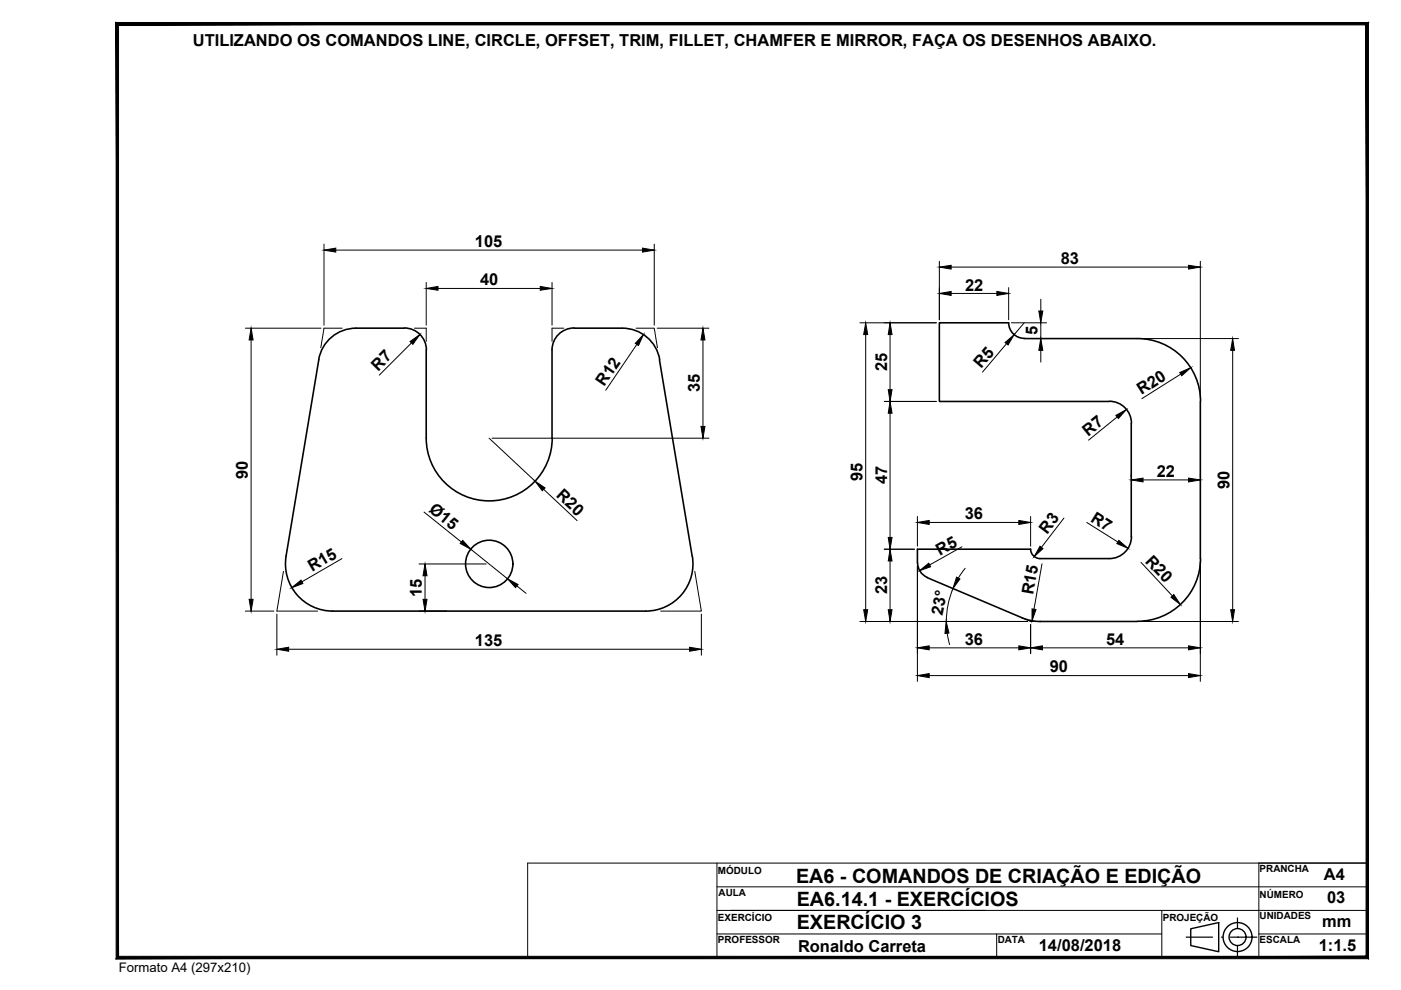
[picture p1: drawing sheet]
<svg xmlns="http://www.w3.org/2000/svg" width="297mm" height="210mm" viewBox="0 0 297 210" stroke-linecap="round" stroke-linejoin="round" font-family="sans-serif">
<!-- layer: cota -->
<g fill="none" stroke="#000" stroke-width=".21">
<path d="M68.7 51.8v17.1M71.2 53h65M90.4 59.9v9M117 59.9v9M138.7 51.8v17.1M199.2 55.4v12.4M201.7 56.6h50.3M254.5 55.4v29.1M52 69.6h16.1M53.2 72.1v55M72.5 69.6h-3.8l-.7 4.1M87.2 72.7l-6.8 6.8"/>
<path d="M87.9 69.6h2.5v2.8M92.9 61.2h21.6M119.5 69.6h-2.5v2.8M134.9 69.6h3.8l.7 4.1M135 73l-6.6 9.7M139.3 69.6h11M149 72.1v18.3M182.3 68.4h16.2M183.5 70.9v58.4M188.7 70.9v11.7M201.7 62.2h9.7M213.4 72.9l-5.1 6"/>
<path d="M213.9 61v6.8M214.4 68.4h7.5M217.2 68.4l-2.2 2.6M218.4 71.8h3.5M220.7 63.4v2.5M220.7 68.4v3.4M220.7 74.3v2.5M241.8 71.8h20.8M250.3 79.3l-8.2 5.2M261.4 74.3v55M103.7 92.9l9.7 9.1M104.3 92.9h46"/>
<path d="M187.5 85.1h11M188.7 87.6v26.3M236.8 88.4l-6 4.9M72.5 118.4l-8.5 4.9M88.8 119.6h14.3M89.9 108.6l7.9 6.3M99.8 116.4l7.8 6.3M115.3 103.7l7.1 6.7M187.5 116.4h6.4M188.7 118.9v10.4M194.5 109.5v6.3M197 110.8h19"/>
<path d="M203.9 115.9l-6.8 3.9M218.5 109.5v6.3M220.9 119.5l-1.7 9.6M225.6 109.8l-4.8 6.3M230.4 110.8l6.6 4.1M239.8 100.5v.7M241.9 119.2l6.7 7.2M242.3 101.8h9.7M254.5 100.5v.7M254.5 119.1v25.4M52 129.6h6.1M58.7 130.2v8.7"/>
<path d="M60.1 121.1l-1.4 8.5h8.6M61.2 137.7h85M88.8 129.6h5.9M90.1 122.1v5M109.6 124.2l1.9 1.6M147.3 121.1l1.4 8.5h-8.6M148.7 130.2v8.7M182.3 131.8h35.6M194.5 120v24.5M197 137.4h19M200.8 134.2l.5 2.5M202.1 124.8a17.9 17.9 0 0 0-1.5 6.9"/>
<path d="M204.6 120.5l-1.4 2M216.6 131l1.9 .8h2M218.5 132.4v6.2M221 137.4h31M241.8 131.8h20.8M197 143.2h55"/>
</g>
<!-- layer: contorno -->
<g fill="none" stroke="#000" stroke-width=".34">
<path d="M85.7 69.6h-10.2a8 8 0 0 0-7.9 6.7l-6.9 41.6a10 10 0 0 0 9.8 11.7M85.7 69.5a4.7 4.7 0 0 1 4.7 4.7M90.4 74.2v18.7M117 74.2v18.7M121.7 69.6h10.2M121.7 69.5a4.7 4.7 0 0 0-4.7 4.7M132 69.6a8 8 0 0 1 7.9 6.6M139.8 76.3l7 41.6a10 10 0 0 1-9.9 11.7h-66.4M217.2 71.8h24a13.3 13.3 0 0 1 13.3 13.3M217.2 71.7a3.3 3.3 0 0 1-3.3-3.3h-14.7v16.7h36M90.4 92.9a13.4 13.4 0 0 0 13.3 13.3 13.4 13.4 0 0 0 13.4-13.3M235.2 85.1a4.7 4.7 0 0 1 4.7 4.7"/>
<path d="M239.8 89.8v24M254.5 85.1v33.3M218.5 116.4a2.01 2.01 0 0 0 2 2h14.7M218.5 116.4h-24v2.9a3.3 3.3 0 0 0 2.1 3.1M239.9 113.8a4.7 4.7 0 0 1-4.7 4.6M254.5 118.4a13.3 13.3 0 0 1-13.3 13.3M196.5 122.5l20.2 8.5 1.6 .5 2.3 .3h20.6"/>
<circle cx="103.7" cy="119.6" r="5"/>
</g>
<!-- layer: cota -->
<g fill="#000" stroke="#000" stroke-width=".21">
<path d="M68.7 53l2.5-.4v.9zM136.2 52.6l2.5 .4-2.5 .5zM199.2 56.6l2.5-.4v.9zM252 56.2l2.5 .4-2.5 .5zM53.2 69.6l.5 2.5h-.9zM86.9 72.4l2.1-1.5-1.5 2.1zM90.4 61.2l2.5-.5v.8zM114.5 60.7l2.5 .5-2.5 .3zM136.4 70.9l-1 2.4-.7-.5zM149 69.6l.5 2.5h-.9zM183.5 68.4l.5 2.5h-.9zM188.7 68.4l.4 2.5h-.8z"/>
<path d="M199.2 62.2l2.5-.4v.8zM211.4 61.8l2.5 .4-2.5 .4zM213.1 72.6l1.9-1.6-1.3 2.1zM220.2 65.9h.9l-.4 2.5zM220.7 71.8l.4 2.5h-.9zM250.1 79l2.4-1-1.9 1.7zM261.4 71.8l.3 2.5h-.8zM148.6 90.4h.9l-.5 2.5zM188.3 82.6h.8l-.4 2.5zM188.7 85.1l.4 2.5h-.8zM236.6 88.1l2.2-1.2-1.7 1.8zM98.1 114.6l1.7 1.8-2.2-1.2z"/>
<path d="M113.4 102l2.2 1.4-.6 .6zM188.7 116.4l.4 2.5h-.8zM188.3 113.9h.8l-.4 2.5zM194.9 121l2-1.6 .4 .8zM194.5 110.8l2.5-.5v.9zM216 110.3l2.5 .5-2.5 .4zM220.5 115.8l.6 .5-1.8 1.7zM237.2 114.6l1.9 1.6-2.3-.9zM239.8 101.8l2.5-.4v.8zM252 101.4l2.5 .4-2.5 .4zM52.8 127.1h.9l-.5 2.5zM58.7 137.7l2.5-.5v.9z"/>
<path d="M61.8 124.6l2-1.6 .4 .7zM90.1 119.6l.4 2.5h-.8zM89.7 127.1h.8l-.4 2.5zM107.6 122.7l2.2 1.2-.5 .7zM146.2 137.2l2.5 .5-2.5 .4zM183.1 129.3h.9l-.5 2.5zM188.3 129.3h.8l-.4 2.5zM194.5 137.4l2.5-.5v.9zM200.6 131.8l.6 2.4-.9 .1zM202.8 122.4l.7 .4-1.5 2zM216 136.9l2.5 .5-2.5 .4zM218.8 129.1l.9 .1-.9 2.4z"/>
<path d="M218.5 137.4l2.5-.5v.9zM248.3 126.6l.6-.5 1.4 2.1zM252 136.9l2.5 .5-2.5 .4zM260.9 129.3h.8l-.3 2.5zM194.5 143.2l2.5-.4v.9zM252 142.8l2.5 .4-2.5 .5z"/>
</g>
<!-- layer: Texto -->
<g fill="none" stroke="#000" stroke-width=".3">
<path d="M252.5 196.9l5.9-1.3v6.2l-5.9-1.3z"/>
<circle cx="262.4" cy="198.7" r="3.1"/>
<circle cx="262.4" cy="198.7" r="1.8"/>
</g>
<path d="M251.5 198.7h5.6M259 198.7h.1M260.9 198.7h5.6M262.4 198.7h.1M262.4 194.6v2.2M262.4 200.6v2.2" fill="none" stroke="#000" stroke-width=".25"/>
<!-- layer: Formato -->
<path d="M111.9 183h178v20h-178zM152 183v20M152 193h137.9M152 198h94.3M152 188h137.9M211.3 198v5M246.3 193v10M266.9 198h23M289.9 183h-23v20" fill="none" stroke="#000" stroke-width=".21"/>
<path d="M289.6 5.3v197.5l.5 .5zM290.1 4.8v198.5l-.5-198zM25.1 5.3h264.5l.5-.5zM24.6 4.8h265.5l-265 .5zM24.6 4.8l.5 198v-197.5zM24.6 4.8l.5 198-.5 .5zM25.1 202.8l-.5 .5 265-.5zM24.6 203.3l265-.5 .5 .5z" fill="#000" stroke="#000" stroke-width=".21"/>
<g font-size="4.2">
<text x="168.8" y="187.3">EA6 - COMANDOS DE CRIAÇÃO E EDIÇÃO</text>
<text x="168.9" y="192">EA6.14.1 - EXERCÍCIOS</text>
<text x="168.9" y="197">EXERCÍCIO 3</text>
</g>
<g font-size="3.5">
<text x="40.9" y="9.8">UTILIZANDO OS COMANDOS LINE, CIRCLE, OFFSET, TRIM, FILLET, CHAMFER E MIRROR, FAÇA OS DESENHOS ABAIXO.</text>
<text x="100.7" y="52.4">105</text>
<text x="224.9" y="56">83</text>
<text x="101.8" y="60.5">40</text>
<text x="204.6" y="61.6">22</text>
<text x="220" y="71.1" transform="rotate(-90 220 71.1)">5</text>
<text x="80.2" y="78.9" transform="rotate(-45 80.2 78.9)">R7</text>
<text x="128.1" y="82.1" transform="rotate(-56 128.1 82.1)">R12</text>
<text x="148.4" y="83.2" transform="rotate(-90 148.4 83.2)">35</text>
<text x="188.1" y="78.7" transform="rotate(-90 188.1 78.7)">25</text>
<text x="208.1" y="78.2" transform="rotate(-50 208.1 78.2)">R5</text>
<text x="242" y="83.8" transform="rotate(-32 242 83.8)">R20</text>
<text x="230.7" y="92.6" transform="rotate(-39 230.7 92.6)">R7</text>
<text x="52.6" y="101.5" transform="rotate(-90 52.6 101.5)">90</text>
<text x="245.3" y="101.2">22</text>
<text x="117.8" y="105.2" transform="rotate(43 117.8 105.2)">R20</text>
<text x="182.9" y="102.1" transform="rotate(-90 182.9 102.1)">95</text>
<text x="188.1" y="102.7" transform="rotate(-90 188.1 102.7)">47</text>
<text x="260.7" y="103.7" transform="rotate(-90 260.7 103.7)">90</text>
<text x="90.8" y="108.3" transform="rotate(38 90.8 108.3)">Ø15</text>
<text x="204.5" y="110.1">36</text>
<text x="222" y="113.4" transform="rotate(-53 222 113.4)">R3</text>
<text x="231" y="110.5" transform="rotate(32 231 110.5)">R7</text>
<text x="199.3" y="117.8" transform="rotate(-29 199.3 117.8)">R5</text>
<text x="242.7" y="119.1" transform="rotate(47 242.7 119.1)">R20</text>
<text x="66.2" y="121.3" transform="rotate(-30 66.2 121.3)">R15</text>
<text x="89.4" y="126.6" transform="rotate(-90 89.4 126.6)">15</text>
<text x="188.1" y="126" transform="rotate(-90 188.1 126)">23</text>
<text x="199.8" y="130.6" transform="rotate(-78 199.8 130.6)">23°</text>
<text x="219.1" y="126.2" transform="rotate(-80 219.1 126.2)">R15</text>
<text x="100.7" y="137">135</text>
<text x="204.5" y="136.7">36</text>
<text x="234.5" y="136.7">54</text>
<text x="222.6" y="142.6">90</text>
<text x="280.7" y="186.6">A4</text>
<text x="281.4" y="191.5">03</text>
<text x="280.3" y="196.6">mm</text>
<text x="169.2" y="201.8">Ronaldo Carreta</text>
<text x="220.2" y="201.7">14/08/2018</text>
<text x="279.6" y="201.6">1:1.5</text>
</g>
<text font-size="2.8" x="25.2" y="206.2">Formato A4 (297x210)</text>
<g font-size="2.1">
<text x="152.2" y="185.3">MÓDULO</text>
<text x="267.1" y="184.9">PRANCHA</text>
<text x="152.3" y="189.9">AULA</text>
<text x="267.1" y="190.3">NÚMERO</text>
<text x="152.2" y="195.3">EXERCÍCIO</text>
<text x="246.5" y="195.3">PROJEÇÃO</text>
<text x="267.1" y="194.9">UNIDADES</text>
<text x="152.2" y="199.9">PROFESSOR</text>
<text x="211.5" y="199.9">DATA</text>
<text x="267.1" y="199.9">ESCALA</text>
</g>
</svg>
